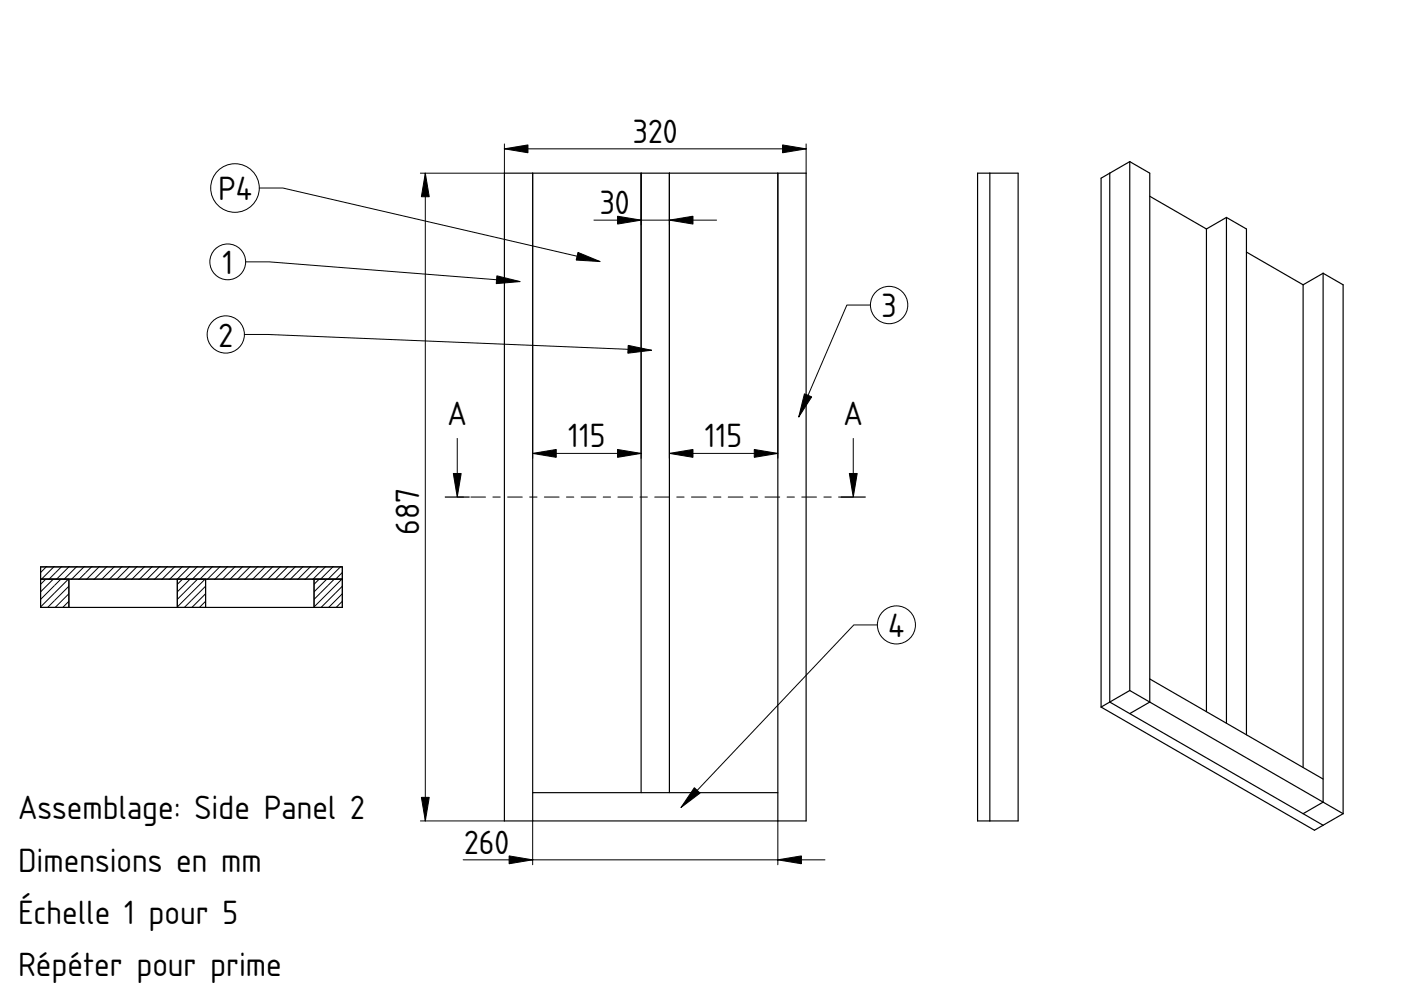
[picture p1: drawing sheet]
<svg xmlns="http://www.w3.org/2000/svg" width="297mm" height="210mm" viewBox="0 0 297 210" stroke-linecap="round" stroke-linejoin="round" font-family="sans-serif">
<g fill="none" stroke="#000" stroke-width=".25">
<path d="M106.9 36.7h64v137.4h-64zM112.9 36.7v137.4M135.9 36.7v131.4M141.9 36.7v131.4M164.9 36.7v137.4M207.3 36.7h8.6v137.4h-8.6zM209.9 36.7v137.4M235.3 36.7v112.2M239.5 34.3l4.3 2.4v112.2l-4.3 2.4M239.5 34.3v112.1M239.5 34.3l-6 3.5v112.1M243.8 41.6l12 6.9"/>
<path d="M255.8 48.5v102.4M260 46.1l4.3 2.4v107.3M260 46.1l-4.2 2.4M260 46.1v107.2M264.3 53.4l12 7M280.5 57.9v112.2l-4.2 2.4M280.5 57.9l4.3 2.5v112.1M280.5 57.9l-4.2 2.5M276.3 60.4v102.3M8.6 120.2h64v8.6h-64zM8.6 122.8h64M14.6 122.8v6"/>
<path d="M37.6 122.8v6M43.6 122.8v6M66.6 122.8v6M233.5 149.9l45.2 26.1 6.1-3.5M235.3 148.9l-1.8 1M235.3 148.9l45.2 26.1M239.5 146.4l45.3 26.1M239.5 146.4l-4.2 2.5M243.8 144l36.7 21.2M112.9 168.1h52"/>
</g>
<path d="M180.9 105.4h-84" fill="none" stroke="#000" stroke-width=".21" stroke-dasharray="3.1 1.6 1.6 1.6"/>
<g fill="none" stroke="#000" stroke-width=".21">
<path d="M55 39.9h5l67.2 15.6M90.2 36.7v137.4M106.9 30.5v6.2h-17.8M106.9 31.6h64M112.9 36.7v60.5M135.9 36.7v60.5M141.9 36.7v60.5M164.9 36.7v60.5M170.9 30.5v6.2M52.1 55.5h5l53.2 4.2M125.9 46.7h26M51.8 70.9h5l81.3 3.4"/>
<path d="M184.5 64.7h-4.9l-10.3 23.7M96.9 92.9v7.5M112.9 96.1h23M141.9 96.1h23M180.9 92.9v7.5M138.9 105.4h.1M8.6 122.8h6v6h-6zM8.6 120.2h64v2.6h-64zM9.8 122.7l-1.2 1.2M9.9 120.1l-1.3 1.3M11.4 122.7l-2.8 2.8M11.5 120.1l-2.7 2.7"/>
<path d="M13 122.7l-4.4 4.4M13.1 120.1l-2.7 2.7M14.6 122.7l-6 6M14.7 124.2l-4.6 4.6M14.7 127.4l-1.4 1.4M14.7 125.8l-3 3M14.7 120.1l-2.7 2.7M16.3 120.1l-2.7 2.7M17.9 120.1l-2.7 2.7M19.5 120.1l-2.7 2.7M21.1 120.1l-2.7 2.7M22.7 120.1l-2.7 2.7"/>
<path d="M24.2 120.1l-2.6 2.7M25.8 120.1l-2.6 2.7M27.4 120.1l-2.7 2.7M29 120.1l-2.7 2.7M30.6 120.1l-2.7 2.7M32.2 120.1l-2.7 2.7M33.8 120.1l-2.7 2.7M35.4 120.1l-2.7 2.7M37 120.1l-2.7 2.7M37.6 122.8h6v6h-6zM38.6 120.1l-2.7 2.7M38.7 122.7l-1.2 1.2"/>
<path d="M40.2 120.1l-2.7 2.7M40.3 122.7l-2.8 2.8M41.8 120.1l-2.7 2.7M41.9 122.7l-4.4 4.4M43.4 120.1l-2.7 2.7M43.5 122.7l-6 6M43.6 124.2l-4.6 4.6M43.6 127.4l-1.4 1.4M43.6 125.8l-3 3M45 120.1l-2.7 2.7M46.6 120.1l-2.7 2.7M48.2 120.1l-2.7 2.7"/>
<path d="M49.8 120.1l-2.7 2.7M51.4 120.1l-2.7 2.7M53 120.1l-2.7 2.7M54.6 120.1l-2.7 2.7M56.2 120.1l-2.7 2.7M57.8 120.1l-2.7 2.7M59.4 120.1l-2.7 2.7M61 120.1l-2.7 2.7M62.6 120.1l-2.7 2.7M64.2 120.1l-2.7 2.7M65.8 120.1l-2.7 2.7M66.6 122.8h6v6h-6z"/>
<path d="M67.4 120.1l-2.7 2.7M67.7 122.7l-1.2 1.2M69 120.1l-2.7 2.7M69.3 122.7l-2.8 2.8M70.6 120.1l-2.7 2.7M70.9 122.7l-4.4 4.4M72.2 120.1l-2.7 2.7M72.5 122.7l-6 6M72.6 124.2l-4.6 4.6M72.6 127.4l-1.4 1.4M72.6 125.8l-3 3M72.6 121.3l-1.5 1.5"/>
<path d="M186 132.5h-5l-36.6 38.7M89.1 174.1h17.8M112.9 174.1v9.2M164.9 174.1v9.2M98.2 182.3h76.7"/>
<circle cx="49.8" cy="39.9" r="5.2"/>
<circle cx="48.3" cy="55.5" r="3.8"/>
<circle cx="47.9" cy="70.9" r="3.9"/>
<circle cx="188.5" cy="64.7" r="4"/>
<circle cx="190.1" cy="132.5" r="4"/>
</g>
<g fill="#000" stroke="#000" stroke-width=".21">
<path d="M90.2 36.7l.8 5h-1.7zM106.9 31.6l5-.9v1.7zM165.9 30.7l5 .9-5 .8zM105.3 58.5l5 1.2-5.1 .4zM122.5 53.5l4.7 2-5-.4zM130.9 45.8l5 .9-5 .8zM141.9 46.7l5-.9v1.7zM133.2 73.2l4.9 1.1-5 .6zM112.9 96.1l5-.8v1.7zM130.9 95.3l5 .8-5 .9zM141.9 96.1l5-.8v1.7zM159.9 95.3l5 .8-5 .9z"/>
<path d="M170.6 83.5l1.5 .6-2.8 4.3zM96.1 100.4h1.7l-.9 5zM180.1 100.4h1.6l-.8 5zM89.3 169.1h1.7l-.8 5zM147.2 167l1.2 1.2-4 3zM107.9 181.5l5 .8-5 .8zM164.9 182.3l5-.8v1.6z"/>
</g>
<path d="M94.4 105.4h5M178.4 105.4h5" fill="none" stroke="#000" stroke-width=".26"/>
<g font-size="6.7">
<text x="134.2" y="30.3">320</text>
<text x="46.2" y="42.4">P4</text>
<text x="127.2" y="45.4">30</text>
<text x="47.1" y="58.1">1</text>
<text x="186.9" y="67.3">3</text>
<text x="46.3" y="73.5">2</text>
<text x="94.9" y="90.1">A</text>
<text x="120.5" y="94.8">115</text>
<text x="149.5" y="94.8">115</text>
<text x="178.9" y="90.1">A</text>
<text x="88.9" y="113.4" transform="rotate(-90 88.9 113.4)">687</text>
<text x="188.3" y="135.1">4</text>
<text x="3.8" y="173.7">Assemblage: Side Panel 2</text>
<text x="3.8" y="184.8">Dimensions en mm</text>
<text x="98.4" y="181">260</text>
<text x="3.8" y="195.9">Échelle 1 pour 5</text>
<text x="3.8" y="207">Répéter pour prime</text>
</g>
</svg>
